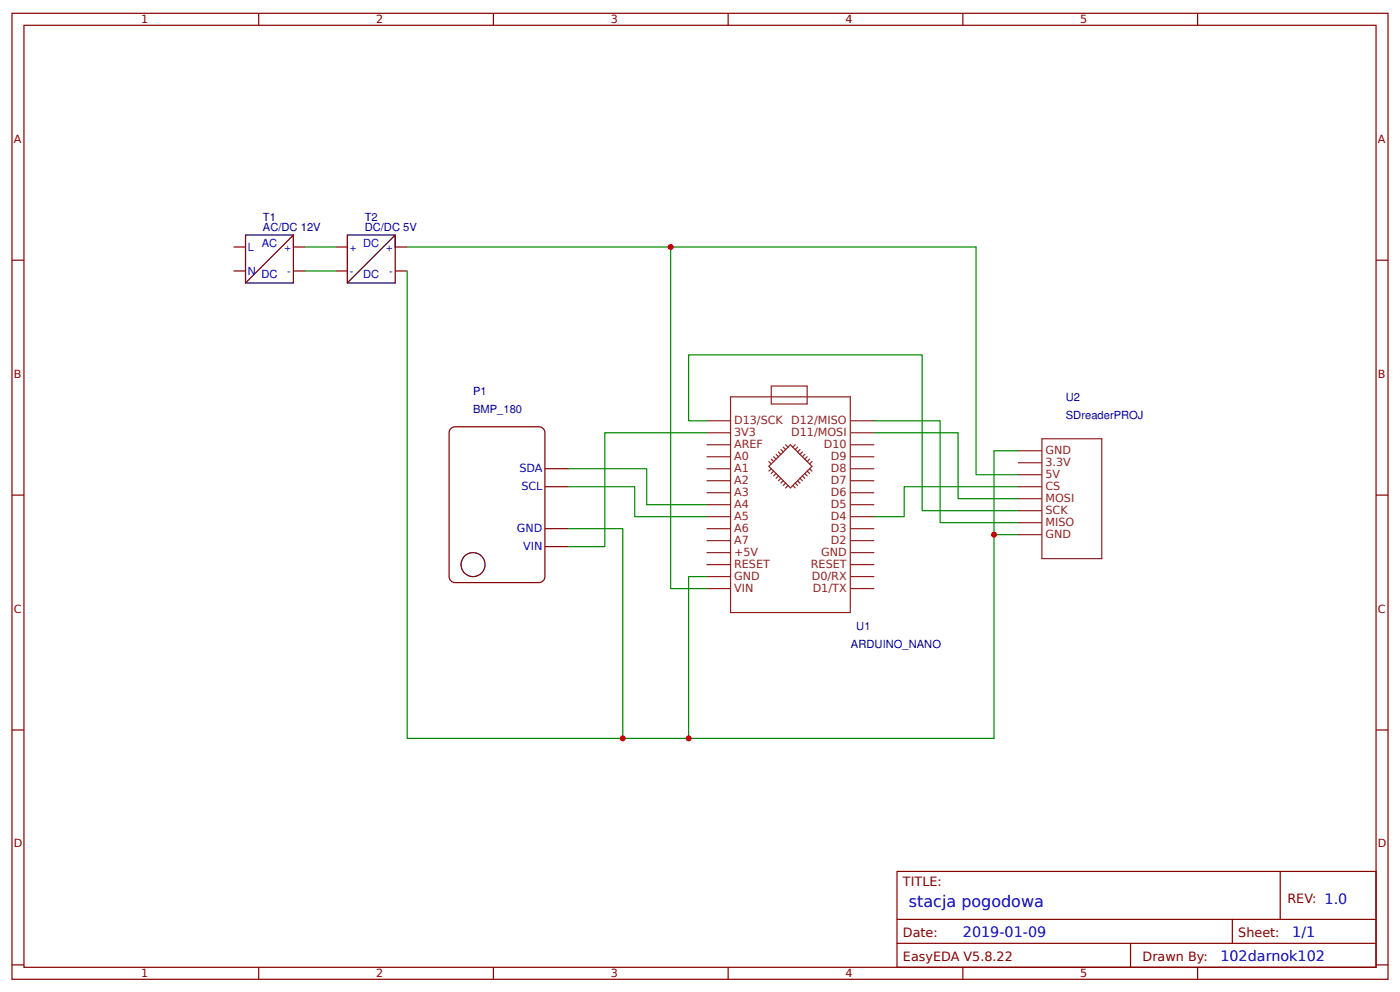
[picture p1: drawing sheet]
<svg xmlns="http://www.w3.org/2000/svg" width="309mm" height="219mm" viewBox="0 0 309 219" stroke-linecap="round" stroke-linejoin="round" font-family="sans-serif">
<g fill="none" stroke="#800" stroke-width=".26">
<path d="M2.6 2.9h304.1v213.3h-304.1zM5.3 5.6h298.7v207.9h-298.7zM57.1 2.9v2.7M109 2.9v2.7M160.9 2.9v2.7M212.7 2.9v2.7M264.6 2.9v2.7M2.6 57.4h2.7M51.6 54.5h2.6M51.6 59.8h2.6M64.8 54.5h2.7M64.8 59.8h2.7"/>
<path d="M74.1 54.5h2.6M74.1 59.8h2.6M87.3 54.5h2.7M87.3 59.8h2.7M304 57.4h2.7M99.5 94.8l.6-.5 .4-.1h18.6a1.32 1.32 0 0 1 1.3 1.3v31.8a1.32 1.32 0 0 1-1.3 1.3h-18.6a1.32 1.32 0 0 1-1.3-1.3v-31.8zM2.6 109.3h2.7M120.4 103.5h5.3M120.4 107.4h5.3M120.4 116.7h5.3M304 109.3h2.7M120.4 120.7h5.3"/>
<path d="M2.6 161.2h2.7M304 161.2h2.7M198.2 192.4h105.8v21.1h-105.8zM282.8 192.4v10.6M2.6 213h2.7M57.1 213.5v2.7M109 213.5v2.7M160.9 213.5v2.7M198.2 203h105.8M198.2 208.3h105.8M212.7 213.5v2.7M249.8 208.3v5.2"/>
<path d="M264.6 213.5v2.7M272.3 203v5.3M304 213h2.7"/>
</g>
<g fill="none" stroke="#8d2323" stroke-width=".26">
<path d="M156.1 95.5h5.3M156.1 98.2h5.3M156.1 92.9h5.3M161.4 87.6h26.5v47.6h-26.5zM170.4 85.2h7.9v4h-7.9zM172 99.8l.5 .5M172.5 99.2l.5 .6M173 98.7l.6 .5M173.6 98.2l.5 .5M175.7 98.2l-.5 .5M176.2 98.7l-.5 .5M176.7 99.2l-.5 .6"/>
<path d="M177.3 99.8l-.6 .5M187.9 95.5h5.2M187.9 98.2h5.2M187.9 92.9h5.2M224.9 99.5h5.3M230.2 96.9h13.2v26.4h-13.2zM156.1 100.8h5.3M156.1 103.5h5.3M156.1 106.1h5.3M156.1 108.8h5.3M156.1 111.4h5.3M156.1 114.1h5.3"/>
<path d="M156.1 116.7h5.3M156.1 119.4h5.3M169.9 102.9l4.7-4.7 4.8 4.7-4.8 4.8zM169.9 101.9l.5 .5M170.4 101.4l.5 .5M170.4 103.5l-.5 .5M170.9 100.8l.5 .6M170.9 104l-.5 .5M171.4 100.3l.6 .5M171.4 104.5l-.5 .6M172 105.1l-.6 .5M172.5 105.6l-.5 .5"/>
<path d="M173 106.1l-.5 .6M173.6 106.7l-.6 .5M174.1 107.2l-.5 .5M175.2 107.2l.5 .5M175.7 106.7l.5 .5M176.2 106.1l.5 .6M176.7 105.6l.6 .5M177.3 105.1l.5 .5M177.8 104.5l.5 .6M177.8 100.3l-.5 .5M178.3 100.8l-.5 .6M178.3 104l.6 .5"/>
<path d="M178.9 103.5l.5 .5M178.9 101.4l-.6 .5M179.4 101.9l-.5 .5M187.9 100.8h5.2M187.9 103.5h5.2M187.9 106.1h5.2M187.9 108.8h5.2M187.9 111.4h5.2M187.9 114.1h5.2M187.9 116.7h5.2M187.9 119.4h5.2M224.9 102.2h5.3"/>
<path d="M224.9 104.8h5.3M224.9 107.4h5.3M224.9 110.1h5.3M224.9 118h5.3M224.9 115.4h5.3M224.9 112.7h5.3M156.1 122h5.3M156.1 124.6h5.3M156.1 127.3h5.3M156.1 129.9h5.3M187.9 122h5.2M187.9 124.6h5.2"/>
<path d="M187.9 127.3h5.2M187.9 129.9h5.2"/>
</g>
<g fill="none" stroke="#000" stroke-width=".26">
<path d="M54.2 51.9h10.6v10.6h-10.6zM64.8 54.5v-2.6l-10.6 10.6M76.7 51.9h10.6v10.6h-10.6zM87.3 54.5v-2.6l-10.6 10.6"/>
<circle cx="104.5" cy="124.6" r="2.65"/>
</g>
<g fill="none" stroke="#080" stroke-width=".26">
<path d="M67.5 54.5h6.6M67.5 59.8h6.6M90 59.8v103.2h129.6v-63.5h5.3M90 54.5h125.6v50.3h9.3M148.2 54.5v75.4h7.9M156.1 95.5h-22.5v25.2h-7.9M156.1 92.9h-4v-14.6h51.6v34.4h21.2M193.1 95.5h18.6v14.6h13.2M193.1 92.9h14.6v22.5h17.2M125.7 103.5h17.2v7.9h13.2M125.7 107.4h14.5v6.7h15.9M125.7 116.7h11.9v46.3"/>
<path d="M219.6 118h5.3M224.9 107.4h-25.1v6.7h-6.7M156.1 127.3h-4v35.7"/>
</g>
<g fill="#c00">
<circle cx="152.1" cy="163" r=".66"/>
<circle cx="137.6" cy="163" r=".66"/>
<circle cx="219.6" cy="118" r=".66"/>
<circle cx="148.2" cy="54.5" r=".66"/>
</g>
<text font-size="3.5" fill="#00f" x="200.8" y="200.3">stacja pogodowa</text>
<g font-size="3.2" fill="#00f">
<text x="212.7" y="206.9">2019-01-09</text>
<text x="285.5" y="206.9">1/1</text>
<text x="269.6" y="212.2">102darnok102</text>
</g>
<g font-size="2.8" fill="#800">
<text x="199.5" y="195.6">TITLE:</text>
<text x="284.4" y="199.3">REV: 1.0</text>
<text x="199.5" y="206.9">Date:</text>
<text x="273.6" y="206.9">Sheet:</text>
<text x="199.5" y="212.2">EasyEDA V5.8.22</text>
<text x="252.4" y="212.2">Drawn By:</text>
</g>
<g font-size="2.5" fill="#800">
<text x="31.2" y="5.2">1</text>
<text x="83.1" y="5.2">2</text>
<text x="134.9" y="5.2">3</text>
<text x="186.8" y="5.2">4</text>
<text x="238.7" y="5.2">5</text>
<text x="3" y="31.5">A</text>
<text x="304.4" y="31.5">A</text>
<text x="3" y="83.4">B</text>
<text x="304.4" y="83.4">B</text>
<text x="3" y="135.2">C</text>
<text x="304.4" y="135.2">C</text>
<text x="3" y="187.1">D</text>
<text x="304.4" y="187.1">D</text>
<text x="31.2" y="215.8">1</text>
<text x="83.1" y="215.8">2</text>
<text x="134.9" y="215.8">3</text>
<text x="186.8" y="215.8">4</text>
<text x="238.7" y="215.8">5</text>
</g>
<g font-size="2.5" fill="#000080">
<text x="58.1" y="51.1">AC/DC 12V</text>
<text x="58.1" y="48.8">T1</text>
<text x="80.6" y="51.1">DC/DC 5V</text>
<text x="80.6" y="48.8">T2</text>
<text x="104.5" y="87.2">P1</text>
<text x="235.5" y="88.6">U2</text>
<text x="104.5" y="91.2">BMP_180</text>
<text x="235.5" y="92.5">SDreaderPROJ</text>
<text x="188" y="143.1">ARDUINO_NANO</text>
<text x="189.2" y="139.1">U1</text>
</g>
<g font-size="2.5" fill="#00f">
<text x="54.8" y="55.3">L</text>
<text x="57.8" y="54.5">AC</text>
<text x="62.9" y="55.3">+</text>
<text x="77.3" y="55.3">+</text>
<text x="80.2" y="54.5">DC</text>
<text x="85.3" y="55.3">+</text>
<text x="54.8" y="60.6">N</text>
<text x="57.7" y="61.4">DC</text>
<text x="63.5" y="60.6">-</text>
<text x="77.3" y="60.6">-</text>
<text x="80.2" y="61.4">DC</text>
<text x="86" y="60.6">-</text>
<text x="114.7" y="104.3">SDA</text>
<text x="115.2" y="108.2">SCL</text>
<text x="114.2" y="117.5">GND</text>
<text x="115.6" y="121.5">VIN</text>
</g>
<g font-size="2.5" fill="#8d2323">
<text x="162.2" y="93.7">D13/SCK</text>
<text x="174.8" y="93.7">D12/MISO</text>
<text x="162.2" y="101.6">A0</text>
<text x="162.2" y="99">AREF</text>
<text x="162.2" y="96.3">3V3</text>
<text x="174.8" y="96.3">D11/MOSI</text>
<text x="182" y="99">D10</text>
<text x="183.6" y="101.6">D9</text>
<text x="231" y="100.3">GND</text>
<text x="162.2" y="106.9">A2</text>
<text x="162.2" y="104.3">A1</text>
<text x="183.6" y="104.3">D8</text>
<text x="183.6" y="106.9">D7</text>
<text x="231" y="102.9">3.3V</text>
<text x="231" y="105.6">5V</text>
<text x="162.2" y="112.2">A4</text>
<text x="162.2" y="109.6">A3</text>
<text x="183.6" y="109.6">D6</text>
<text x="183.6" y="112.2">D5</text>
<text x="231" y="108.2">CS</text>
<text x="231" y="110.9">MOSI</text>
<text x="231" y="113.5">SCK</text>
<text x="162.2" y="117.5">A6</text>
<text x="162.2" y="114.9">A5</text>
<text x="183.6" y="114.9">D4</text>
<text x="183.6" y="117.5">D3</text>
<text x="231" y="118.8">GND</text>
<text x="231" y="116.2">MISO</text>
<text x="162.2" y="125.4">RESET</text>
<text x="162.2" y="122.8">+5V</text>
<text x="162.2" y="120.1">A7</text>
<text x="179.1" y="125.4">RESET</text>
<text x="181.4" y="122.8">GND</text>
<text x="183.6" y="120.1">D2</text>
<text x="162.2" y="130.7">VIN</text>
<text x="162.2" y="128.1">GND</text>
<text x="179.3" y="128.1">D0/RX</text>
<text x="179.6" y="130.7">D1/TX</text>
</g>
</svg>
